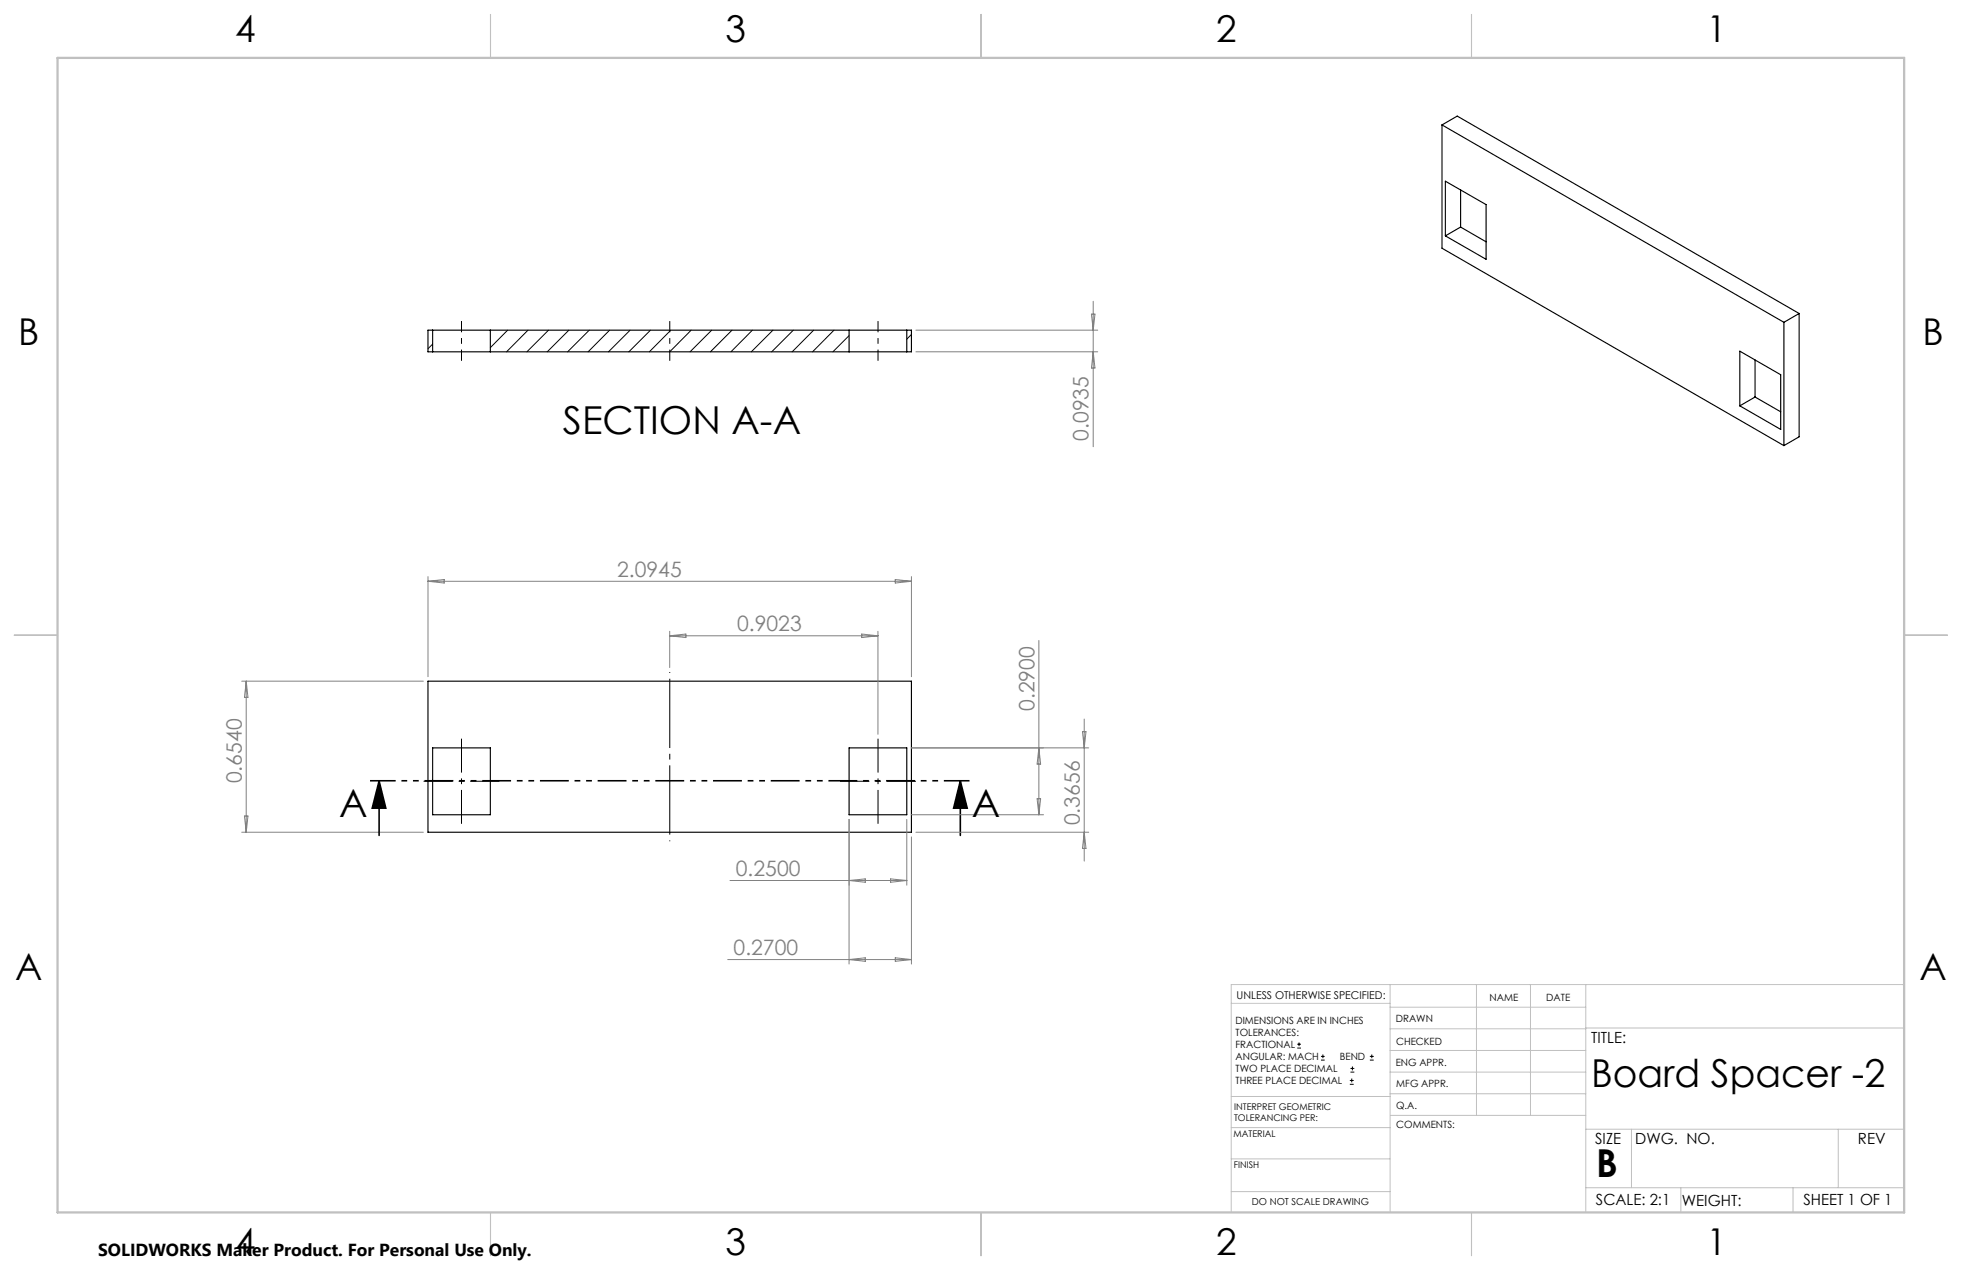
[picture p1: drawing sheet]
<svg xmlns="http://www.w3.org/2000/svg" width="432mm" height="279mm" viewBox="0 0 432 279" stroke-linecap="round" stroke-linejoin="round" font-family="sans-serif">
<g fill="none" stroke="#000" stroke-width=".25">
<path d="M317.4 27.5v27.1l75.2 43.4M317.4 27.5l75.2 43.4M317.4 27.5l3.3-2 75.3 43.5M318.1 39.9l9 5.1v12l-9-5.1zM321.5 50l-3.4 1.9M321.5 41.8v8.2M321.5 50l5.6 3.2M94.2 72.6h106.4v4.8h-106.4zM95.2 72.6v4.8M107.9 72.6v4.8M186.9 72.6v4.8M199.6 72.6v4.8"/>
<path d="M382.9 77.3l9 5.1v12.1l-9-5.2zM386.3 79.2v8.1M392.6 70.9v27.1M396 69v27.1l-3.4 1.9M396 69l-3.4 1.9M386.3 87.3l-3.4 2M386.3 87.3l5.6 3.3M94.2 149.9h106.4v33.2h-106.4zM95.2 164.5h12.7v14.7h-12.7zM186.9 164.5h12.7v14.7h-12.7z"/>
</g>
<g fill="none" stroke="#000" stroke-width=".22">
<path d="M95.2 75.7l-1 1M111.7 72.6l-3.8 3.9M116.2 72.6l-4.7 4.8M120.7 72.6l-4.7 4.8M125.2 72.6l-4.8 4.8M129.7 72.6l-4.8 4.8M134.2 72.6l-4.8 4.8M138.7 72.6l-4.8 4.8M143.2 72.6l-4.8 4.8M147.6 72.6l-4.7 4.8M152.1 72.6l-4.7 4.8M156.6 72.6l-4.7 4.8"/>
<path d="M161.1 72.6l-4.7 4.8M165.6 72.6l-4.7 4.8M170.1 72.6l-4.8 4.8M174.6 72.6l-4.8 4.8M179.1 72.6l-4.8 4.8M183.6 72.6l-4.8 4.8M186.9 73.8l-3.6 3.6M200.6 73.6l-1 1M285.5 230.6h.8M285.5 229.7h.8M285.9 229.3v.9M290.7 233.2h.8"/>
<path d="M290.7 232.4h.8M291.1 232v.8M297.1 238.5h.8M297.1 237.7h.8M297.2 235.9h.9M297.2 235.1h.9M297.5 237.3v.8M297.6 234.6v.9M301.5 233.2h.8M301.5 232.4h.8M301.9 232v.8"/>
</g>
<path d="M83.4 171.8l1.5 6h-3zM83.4 171.8v12M211.3 171.8l1.6 6h-3zM211.3 171.8v12" fill="none" stroke="#000" stroke-width=".35"/>
<g fill="none" stroke="#808080" stroke-width=".22">
<path d="M201.6 77.4h40M201.6 72.6h40M240.2 69.1h.8l-.4 3.5zM240.6 66.3v32M240.6 77.4l.4 3.6h-.8zM94.2 126.9v22M94.2 127.9h106.4M94.2 127.9l3.6-.4v.8zM147.4 138.9v8M147.4 139.9h45.8M147.4 139.9l3.6-.4v.8zM189.7 139.5l3.5 .4-3.5 .4z"/>
<path d="M193.2 138.9v22.6M197 127.5l3.6 .4-3.6 .4zM200.6 126.9v22M53.2 149.9h40M54.2 149.9v33.2M54.2 149.9l.4 3.5h-.8zM228.6 140.9v38.3M238.6 158.2v31.2M53.8 179.5h.8l-.4 3.6zM200.6 179.2h29.1M200.6 164.5h39M228.2 175.7h.8l-.4 3.5z"/>
<path d="M228.6 164.5l.4 3.6h-.8zM238.2 161h.8l-.4 3.5zM53.2 183.1h40M160.7 193.7h38.9M186.9 180.3v31.8M186.9 193.7l3.5-.3v.7zM196 193.4l3.6 .3-3.6 .4zM199.6 180.3v14.4M200.6 184.1v28M201.6 183.1h38M238.6 183.1l.4 3.6h-.8zM160.2 211.1h40.4"/>
<path d="M186.9 211.1l3.5-.4v.8zM197 210.7l3.6 .4-3.6 .4z"/>
</g>
<g fill="none" stroke="#c0c0c0" stroke-width=".22">
<path d="M305.9 216.6v50.1M324.9 216.6v28.8M336.8 216.6v28.8M349 216.6v50.1M419.1 216.6h-148.1v50.1M271 220.7h34.9M305.9 231.1h43.1M305.9 226.3h43.1M305.9 221.6h43.1M305.9 235.9h43.1M349 226.2h70.1M271 255h34.9"/>
<path d="M271 248.1h35M271 241.2h35M305.9 240.6h43.1M306 245.4h43M349 248.4h70.1M359.1 248.4v12.9M404.6 248.4v12.9M271 262.1h34.9M349 261.3h70.1M369.9 261.3v5.4M394.6 261.3v5.4"/>
</g>
<path d="M107.9 3.2v9.5M215.9 3.2v9.5M323.8 3.2v9.5M3.1 139.7h9.6M419.1 139.7h9.5M107.9 266.7v9.6M215.9 266.7v9.6M323.8 266.7v9.6" fill="none" stroke="#c0c0c0" stroke-width=".25"/>
<path d="M12.7 12.7h406.4v254h-406.4z" fill="none" stroke="#c0c0c0" stroke-width=".5"/>
<path d="M83.4 171.8l1.5 6h-3zM211.3 171.8l1.6 6h-3z" fill="#000"/>
<path d="M101.6 79.4v-8.8M147.4 79.4v-8.8M193.2 79.4v-8.8" fill="none" stroke="#000" stroke-width=".22" stroke-dasharray="15.2 1.3 1.3 1.3" stroke-dashoffset="12.8" stroke-linecap="butt"/>
<path d="M101.6 181.2v-18.7M193.2 181.2v-18.7" fill="none" stroke="#000" stroke-width=".22" stroke-dasharray="15.2 1.3 1.3 1.3" stroke-dashoffset="7.8" stroke-linecap="butt"/>
<path d="M109.9 171.9h-16.7M184.9 171.9h16.7" fill="none" stroke="#000" stroke-width=".22" stroke-dasharray="15.2 1.3 1.3 1.3" stroke-dashoffset="8.8" stroke-linecap="butt"/>
<path d="M147.4 185.1v-37.2" fill="none" stroke="#000" stroke-width=".22" stroke-dasharray="15.2 1.3 1.3 1.3" stroke-dashoffset="-1.5" stroke-linecap="butt"/>
<path d="M213.4 171.8h-132" fill="none" stroke="#000" stroke-width=".35" stroke-dasharray="6.3 1.3 1.3 1.3 1.3 1.3" stroke-dashoffset=".7" stroke-linecap="butt"/>
<g font-size="8.5">
<text x="123.9" y="95.5">SECTION A-A</text>
<text x="74.6" y="179.8">A</text>
<text x="213.9" y="179.8">A</text>
<text x="350.2" y="239">Board Spacer -2</text>
<text x="351.3" y="259">B</text>
</g>
<g font-size="8.1">
<text x="51.7" y="9.3">4</text>
<text x="159.7" y="9.3">3</text>
<text x="267.6" y="9.3">2</text>
<text x="375.6" y="9.3">1</text>
<text x="4" y="76">B</text>
<text x="423.1" y="76">B</text>
<text x="3.3" y="215.7">A</text>
<text x="422.4" y="215.7">A</text>
<text x="51.7" y="276">4</text>
<text x="159.7" y="276">3</text>
<text x="267.6" y="276">2</text>
<text x="375.6" y="276">1</text>
</g>
<g font-size="4.7" fill="#808080">
<text x="239.6" y="97" transform="rotate(-90 239.6 97)">0.0935</text>
<text x="135.8" y="126.8">2.0945</text>
<text x="162.2" y="138.8">0.9023</text>
<text x="227.6" y="156.4" transform="rotate(-90 227.6 156.4)">0.2900</text>
<text x="53.2" y="172.3" transform="rotate(-90 53.2 172.3)">0.6540</text>
<text x="237.6" y="181.6" transform="rotate(-90 237.6 181.6)">0.3656</text>
<text x="162" y="192.7">0.2500</text>
<text x="161.5" y="210.1">0.2700</text>
</g>
<text font-size="3.8" x="21.6" y="276.3">SOLIDWORKS Maker Product. For Personal Use Only.</text>
<g font-size="3.4">
<text x="350.2" y="229.5">TITLE:</text>
<text x="351.1" y="251.6">SIZE</text>
<text x="359.9" y="251.6">DWG. NO.</text>
<text x="408.9" y="251.7">REV</text>
<text x="351.2" y="265.2">SCALE: 2:1</text>
<text x="370.1" y="265.3">WEIGHT:</text>
<text x="396.9" y="265.2">SHEET 1 OF 1</text>
</g>
<text font-size="2.4" x="272.2" y="219.7">UNLESS OTHERWISE SPECIFIED:</text>
<g font-size="2.2">
<text x="327.8" y="220.1">NAME</text>
<text x="340.3" y="220.2">DATE</text>
<text x="271.9" y="225.3">DIMENSIONS ARE IN INCHES</text>
<text x="271.9" y="227.9">TOLERANCES:</text>
<text x="307.2" y="224.9">DRAWN</text>
<text x="271.9" y="230.6">FRACTIONAL</text>
<text x="271.9" y="233.2">ANGULAR: MACH</text>
<text x="294.9" y="233.2">BEND</text>
<text x="307.3" y="229.8">CHECKED</text>
<text x="271.9" y="235.9">TWO PLACE DECIMAL</text>
<text x="271.9" y="238.5">THREE PLACE DECIMAL</text>
<text x="307.2" y="234.4">ENG APPR.</text>
<text x="307.3" y="239.2">MFG APPR.</text>
<text x="307.3" y="243.9">Q.A.</text>
<text x="307.3" y="248.1">COMMENTS:</text>
</g>
<text font-size="2.1" x="275.5" y="265.1">DO NOT SCALE DRAWING</text>
<g font-size="2">
<text x="271.6" y="244.1">INTERPRET GEOMETRIC</text>
<text x="271.5" y="250.2">MATERIAL</text>
<text x="271.6" y="246.6">TOLERANCING PER:</text>
<text x="271.5" y="257">FINISH</text>
</g>
</svg>
